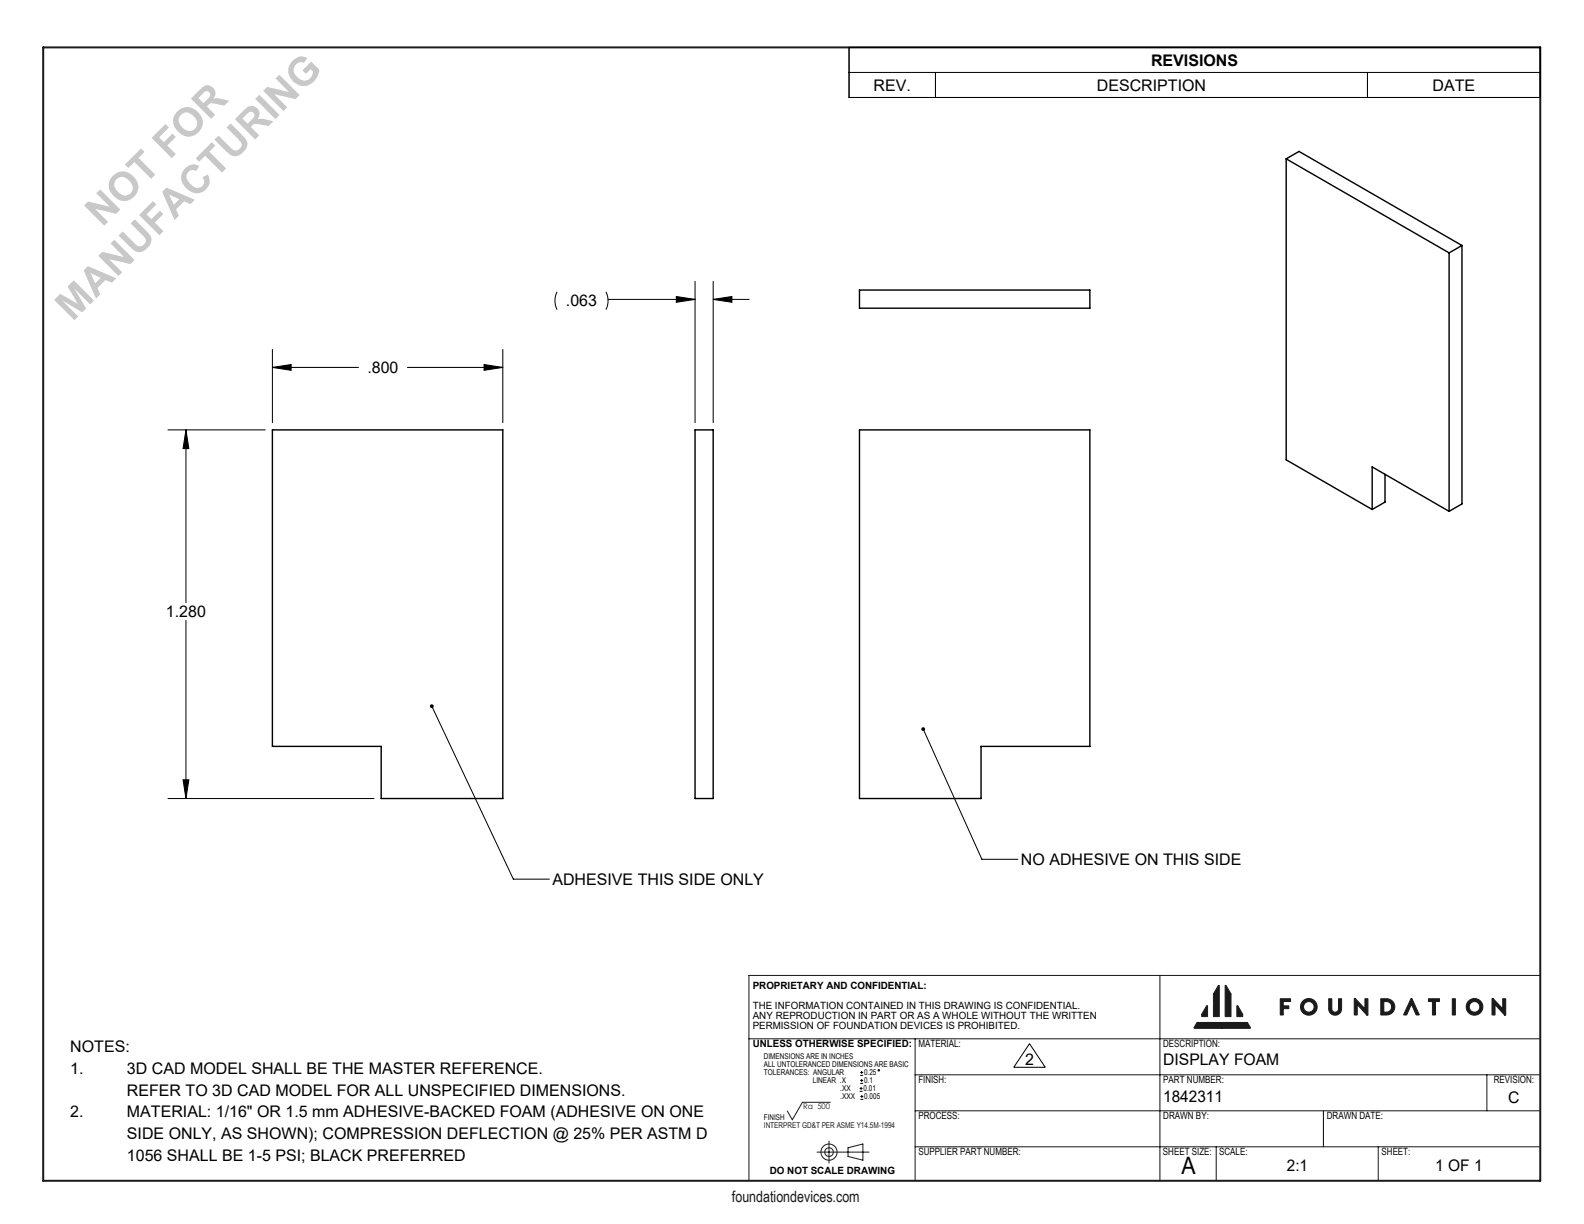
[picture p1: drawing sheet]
<svg xmlns="http://www.w3.org/2000/svg" width="279mm" height="216mm" viewBox="0 0 279 216" stroke-linecap="round" stroke-linejoin="round" font-family="sans-serif">
<g fill="none" stroke="#000" stroke-width=".18">
<path d="M151.6 192.5h.5M151.6 192h.5M151.7 189.7h.5M151.7 189.2h.5M151.7 191.1h.5M151.7 190.6h.5M151.8 193.9h.5M151.8 193.4h.5M151.9 191.7v.5M152 188.9v.5M152 190.3v.5M152 193.1v.6"/>
<path d="M233.4 195.9v6.4"/>
<circle cx="155" cy="188.8" r=".13"/>
</g>
<g fill="none" stroke="#191924" stroke-width=".18">
<path d="M204.6 172.1v36.2M212.8 177.4l.2 .1v1.8h-1v-.4zM214.9 173.8l.2 .1v5.3l-1 .1-.1-.1v-3.9zM216.1 173.8l.2 .1 .8 1.4v3.9l-.1 .1-.9-.1zM218.2 177.4h.2l.8 1.5-.1 .4h-.9zM225.8 176.2h1.8v.5h-1.2v.7h.9v.4l-.9 .1-.1 1.1h-.5zM234.4 176.2h.5v1.7a.59 .59 0 0 0 .6 .6 .59 .59 0 0 0 .6-.6v-1.7h.5v1.7a1.14 1.14 0 0 1-1.1 1.2 1.14 1.14 0 0 1-1.1-1.2zM239.4 177.2v1.8h-.5v-2.9h.2l1.7 1.8M239.4 177.2h.1M239.4 177.2l1.7 1.9h.2l-.1-2.9h-.4v1.7M240.8 177.9h.1M243.6 176.2a2.34 2.34 0 0 1 1.9 .3 1.43 1.43 0 0 1 .4 1.6 1.43 1.43 0 0 1-1.3 .9h-1z"/>
<path d="M244.1 176.7a.99 .99 0 0 1 1.3 .5 .99 .99 0 0 1-.5 1.3h-.8zM248.9 176.1l.2 .1 1.2 2.8h-.5l-.8-1.8-.9 1.8h-.5zM249 177.2h.1M252 176.2h1.9v.4l-.7 .1v2.3h-.5v-2.3h-.7zM256.2 176.2h.5l-.1 2.8h-.4zM263.7 177.2v1.8h-.5v-2.9h.2l1.7 1.8M263.7 177.2h.1M263.7 177.2l1.7 1.9h.2l-.1-2.9h-.4v1.7M265.1 177.9h.1M271.6 172.1h-139.5v36.2M132.1 183.2h139.6M146.4 194.4h-4.9l-1.7 3.1-.9-1.5"/>
<path d="M161.4 189.6h110.3M161.4 183.2v25.1M161.4 195.9h110.2M211.1 180.4h8.9l.6 .9-.1 .1h-9.8l-.1-.2zM262.3 189.6v6.3M144.1 203.2h9.2M146.2 201.3v3.8M149.6 202.5l2.6-.7v2.8l-2.6-.6zM161.4 202.3h110.3M214.5 202.3v6M243.1 202.3v6"/>
<circle cx="230.9" cy="177.6" r=".94"/>
<circle cx="230.9" cy="177.6" r="1.47"/>
<circle cx="260.1" cy="177.6" r="1.47"/>
<circle cx="260.1" cy="177.6" r=".94"/>
<circle cx="146.2" cy="203.2" r="1.43"/>
<circle cx="146.2" cy="203.2" r=".76"/>
</g>
<path d="M7.6 8.4h264.1v199.9h-264.1z" fill="none" stroke="#191924" stroke-width=".35"/>
<path d="M214.9 173.8l-.9 1.5 .1 4 1-.1v-5.3zM212.8 177.4l-.8 1.5v.4h1v-1.8zM216.1 173.8v5.4l1 .1v-4l-.8-1.4zM218.2 177.4v1.9h.9l.1-.4-.9-1.5zM211.1 180.4l-.5 .8 .1 .2 9.9-.1-.6-.9zM225.8 176.2v2.8h.5l.1-1.1 .9-.1v-.4h-.9v-.7h1.2v-.5zM229.4 177.6a1.47 1.47 0 0 0 2.9 0 1.47 1.47 0 0 0-2.9 0zM229.9 177.6a.95 .95 0 0 1 1.9 0 .95 .95 0 0 1-1.9 0zM234.4 176.2v1.7a1.14 1.14 0 0 0 1.1 1.2 1.14 1.14 0 0 0 1.1-1.2v-1.7h-.5v1.9l-.2 .3-.4 .1-.4-.1-.2-.3v-1.9zM243.6 176.2v2.8h1a1.43 1.43 0 0 0 1.4-1.4 1.43 1.43 0 0 0-1.4-1.4zM244.1 176.7h.7l.4 .3 .3 .5-.1 .6a.89 .89 0 0 1-.9 .4h-.4zM238.9 176.2v2.8h.5v-1.8l1.7 1.9h.2v-2.9h-.5v1.7l-1.7-1.8zM248.9 176.1l-1.3 2.9h.5l.9-1.8 .8 1.8h.5l-1.2-2.8zM256.2 176.2v2.8h.4l.1-2.8zM258.6 177.6a1.5 1.5 0 0 0 3 0 1.5 1.5 0 0 0-3 0zM259.2 177.6a.94 .94 0 0 1 1.8 0 .94 .94 0 0 1-1.8 0zM263.2 176.2v2.8h.5v-1.8l1.7 1.9h.2v-2.9h-.5v1.7l-1.7-1.8zM252 176.2v.4l.7 .1v2.3h.5v-2.3h.7v-.5z" fill-rule="evenodd" fill="#191924"/>
<g fill="none" stroke="#000" stroke-width=".18">
<path d="M149.8 8.4h121.9v8.8h-121.9zM149.8 12.8h121.9M165 12.8v4.4M241.2 12.8v4.4M98.3 51.5a3.5 3.5 0 0 0 0 3.1M106.9 51.5a3.5 3.5 0 0 1 0 3.1M107.3 52.8h15.3M119.3 52.3l3.3 .5-3.3 .5zM122.6 49.6v25M125.8 52.8l3.3-.5v1zM125.8 49.6v25M125.8 52.8h6.3"/>
<path d="M29.6 75.8h17.2M32.8 75.8l.5 3.3h-1zM32.8 75.8v30.5M48 61.6v13M48 64.8h15.2M48 64.8l3.4-.5v1zM71.9 64.8h16.8M85.4 64.3l3.3 .5-3.3 .5zM88.7 61.6v13M32.8 109.4v31.5M32.3 137.5h1l-.5 3.4zM76.2 124.6l14.3 30.5h6.4"/>
<path d="M162.8 128.6l10.4 23h6.3M29.6 140.9h36.4M181.6 184.1l2.8 4.2h-5.6z"/>
</g>
<g fill="#000">
<path d="M125.8 52.8l3.3-.5v1zM119.3 52.3l3.3 .5-3.3 .5zM32.3 137.5h1l-.5 3.4zM32.8 75.8l.5 3.3h-1zM48 64.8l3.3-.5v1zM85.4 64.3l3.3 .5-3.3 .5z"/>
<path d="M162.6 128.3a.34 .34 0 0 0 .1 .6 .34 .34 0 0 0 .5-.3 .34 .34 0 0 0-.5-.3l.1 .3zM76 124.3a.34 .34 0 0 0 0 .6 .34 .34 0 0 0 .5-.3 .34 .34 0 0 0-.5-.3l.2 .3z"/>
</g>
<path d="M226.9 28l28.7 16.6M226.9 28l2.2-1.3 28.8 16.6M226.9 28v53.1l15.1 8.8M151.6 51.2h40.6v3.2h-40.6zM255.6 44.6v45.6M257.9 43.3l-2.3 1.3M257.9 43.3v45.6l-2.3 1.3M48 75.8h40.7v65.1h-21.5v-9.2h-19.2zM122.6 75.8h3.2v65.1h-3.2zM151.6 75.8h40.6v55.9h-19.2v9.2h-21.4zM242 89.9v-7.5l13.6 7.8M244.3 83.7v4.9l-2.3 1.3" fill="none" stroke="#000" stroke-width=".25"/>
<g font-size="7.1" fill="#c3c8d2">
<text x="18" y="40.2" transform="rotate(-45 18 40.2)">NOT FOR</text>
<text x="12.8" y="56.8" transform="rotate(-45 12.8 56.8)">MANUFACTURING</text>
</g>
<text font-size="4.2" x="208.4" y="207.2">A</text>
<g font-size="2.8">
<text x="203" y="11.6">REVISIONS</text>
<text x="154.1" y="16">REV.</text>
<text x="193.5" y="16">DESCRIPTION</text>
<text x="252.7" y="16">DATE</text>
<text x="99.8" y="54">.063</text>
<text x="64.8" y="65.8">.800</text>
<text x="29.3" y="108.8">1.280</text>
<text x="180.1" y="152.6">NO ADHESIVE ON THIS SIDE</text>
<text x="97.4" y="156.1">ADHESIVE THIS SIDE ONLY</text>
<text x="12.4" y="185.6">NOTES:</text>
<text x="12.4" y="189.4">1.</text>
<text x="22.4" y="189.4">3D CAD MODEL SHALL BE THE MASTER REFERENCE.</text>
<text x="180.8" y="187.9">2</text>
<text x="205.2" y="187.9">DISPLAY FOAM</text>
<text x="12.4" y="197.1">2.</text>
<text x="22.4" y="193.3">REFER TO 3D CAD MODEL FOR ALL UNSPECIFIED DIMENSIONS.</text>
<text x="22.4" y="197.1">MATERIAL: 1/16&quot; OR 1.5 mm ADHESIVE-BACKED FOAM (ADHESIVE ON ONE</text>
<text x="205.2" y="194.5">1842311</text>
<text x="266" y="194.5">C</text>
<text x="22.4" y="200.9">SIDE ONLY, AS SHOWN); COMPRESSION DEFLECTION @ 25% PER ASTM D</text>
<text x="22.4" y="204.7">1056 SHALL BE 1-5 PSI; BLACK PREFERRED</text>
<text x="227" y="206.6">2:1</text>
<text x="253.2" y="206.6">1 OF 1</text>
</g>
<text font-size="2.7" fill="#191924" x="129.1" y="212.1">foundationdevices.com</text>
<g font-size="1.8">
<text x="132.8" y="174.5">PROPRIETARY AND CONFIDENTIAL:</text>
<text x="132.8" y="178">THE INFORMATION CONTAINED IN THIS DRAWING IS CONFIDENTIAL.</text>
<text x="132.8" y="179.8">ANY REPRODUCTION IN PART OR AS A WHOLE WITHOUT THE WRITTEN</text>
<text x="132.8" y="181.5">PERMISSION OF FOUNDATION DEVICES IS PROHIBITED.</text>
<text x="132.8" y="184.7">UNLESS OTHERWISE SPECIFIED:</text>
<text x="162" y="184.7">MATERIAL:</text>
<text x="205.2" y="184.7">DESCRIPTION:</text>
<text x="162" y="191">FINISH:</text>
<text x="205.2" y="191">PART NUMBER:</text>
<text x="263.5" y="191">REVISION:</text>
<text x="162" y="197.4">PROCESS:</text>
<text x="205.2" y="197.3">DRAWN BY:</text>
<text x="234" y="197.3">DRAWN DATE:</text>
<text x="162" y="203.7">SUPPLIER PART NUMBER:</text>
<text x="205.1" y="203.7">SHEET SIZE:</text>
<text x="215" y="203.7">SCALE:</text>
<text x="243.7" y="203.7">SHEET:</text>
<text x="135.8" y="207">DO NOT SCALE DRAWING</text>
</g>
<g font-size="1.4">
<text x="134.7" y="186.8">DIMENSIONS ARE IN INCHES</text>
<text x="134.7" y="188.2">ALL UNTOLERANCED DIMENSIONS ARE BASIC</text>
<text x="134.7" y="189.7">TOLERANCES: ANGULAR</text>
<text x="143.4" y="191.1">LINEAR .X</text>
<text x="152.4" y="189.7">0.25</text>
<text x="152.4" y="191.1">0.1</text>
<text x="134.7" y="197.5">FINISH</text>
<text x="148.2" y="192.5">.XX</text>
<text x="148.2" y="193.9">.XXX</text>
<text x="152.3" y="192.5">0.01</text>
<text x="152.5" y="193.9">0.005</text>
</g>
<g font-size="1.4" fill="#191924">
<text x="141.6" y="195.7">Ra 500</text>
<text x="134.7" y="198.9">INTERPRET GD&amp;T PER ASME Y14.5M-1994</text>
</g>
</svg>
